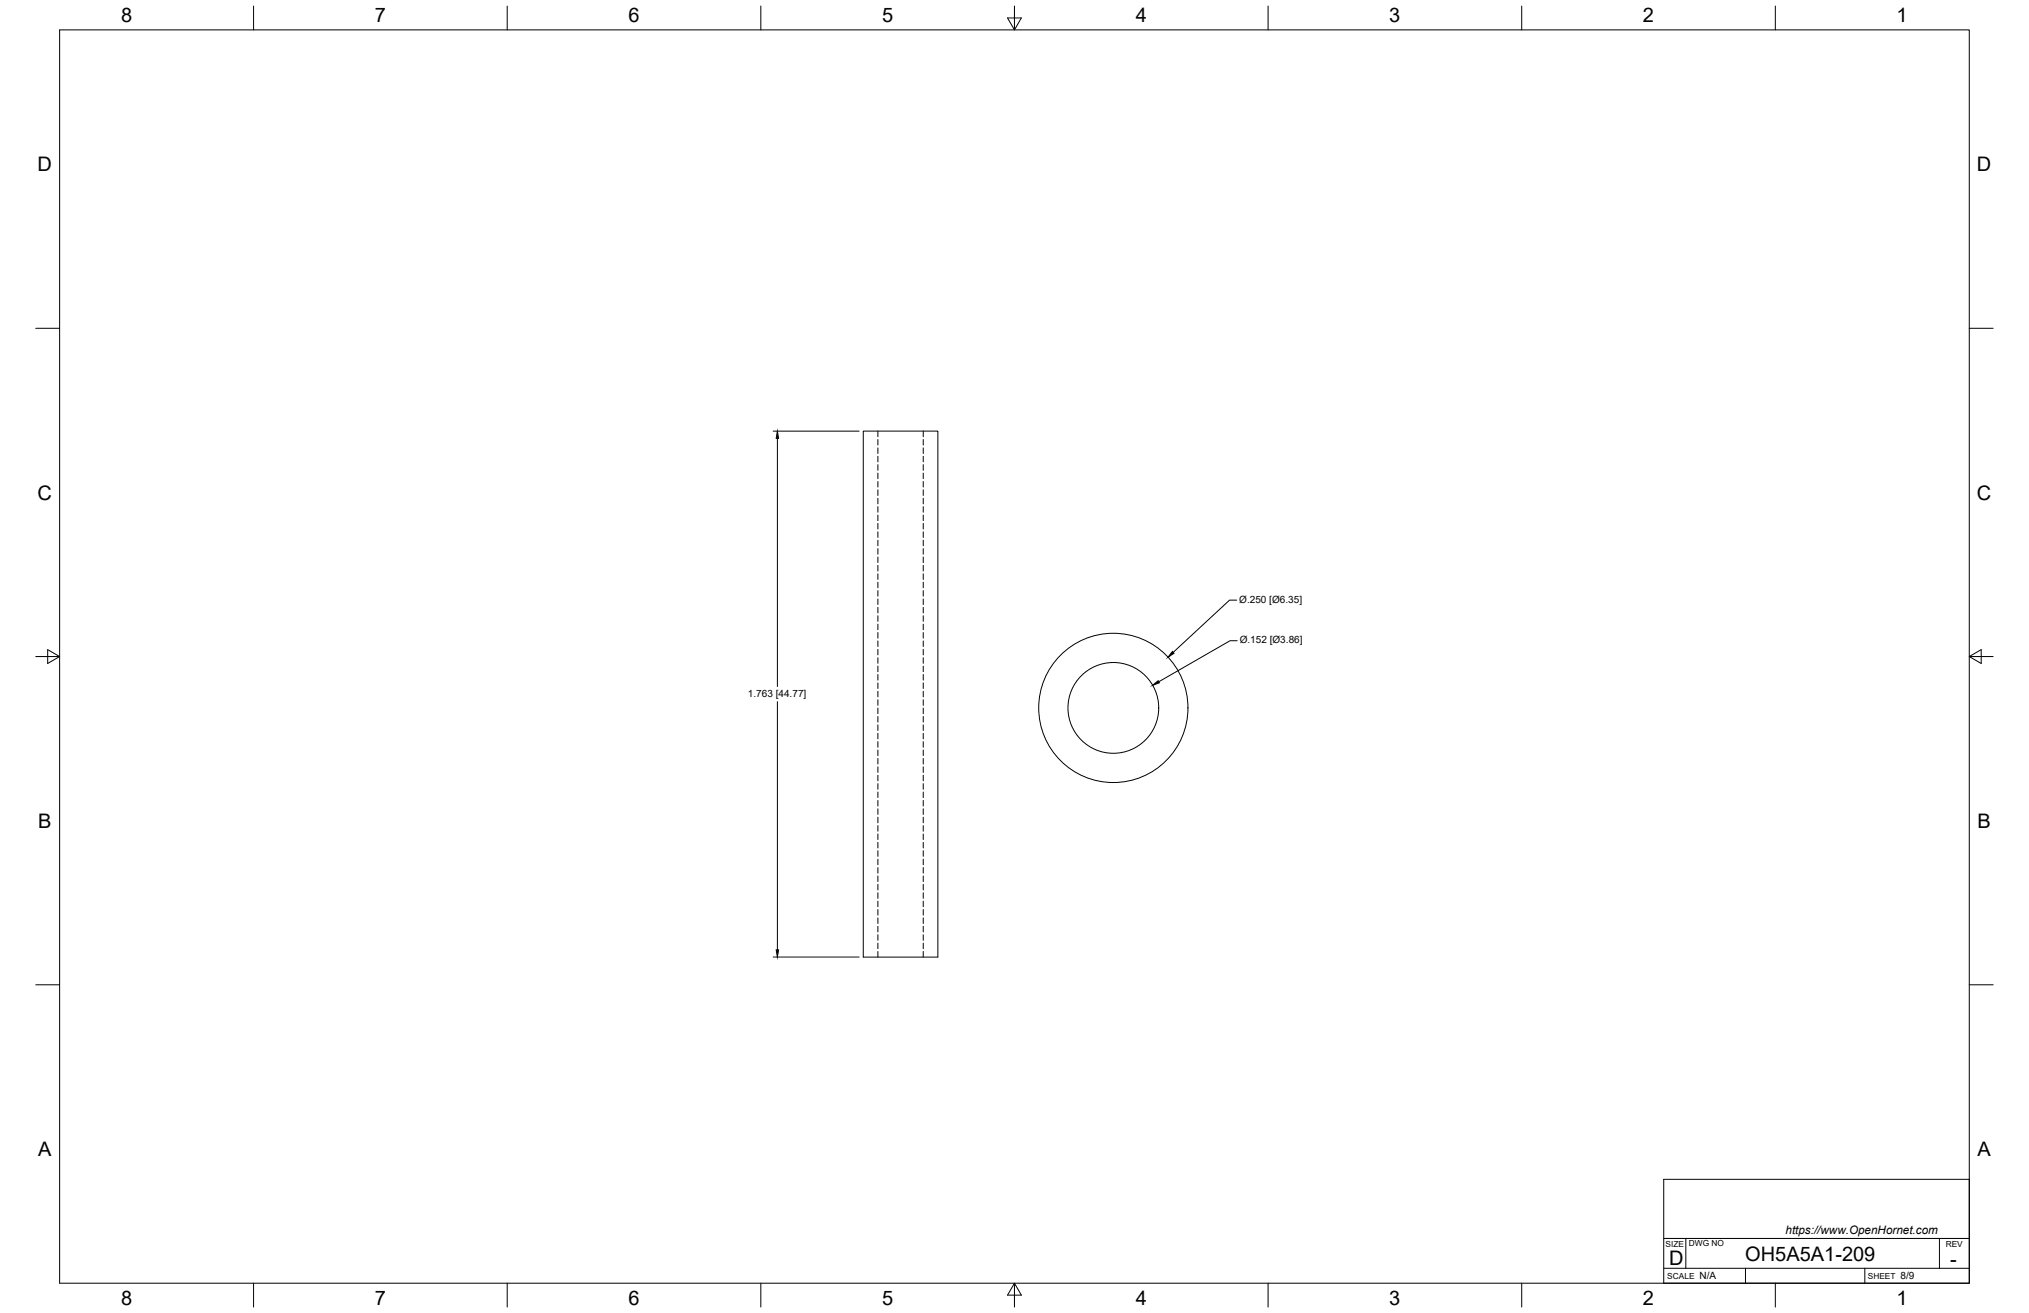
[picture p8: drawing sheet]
<svg xmlns="http://www.w3.org/2000/svg" width="864mm" height="559mm" viewBox="0 0 864 559" stroke-linecap="round" stroke-linejoin="round" font-family="sans-serif">
<!-- layer: Visible -->
<g fill="none" stroke="#000" stroke-width=".43">
<path d="M367.4 183.5h31.8v223.8h-31.8z"/>
<circle cx="473.9" cy="301.3" r="31.8"/>
<circle cx="473.9" cy="301.3" r="19.3"/>
</g>
<!-- layer: Hidden -->
<g fill="none" stroke="#000" stroke-width=".43">
<path d="M373.7 183.5v2.4M373.7 187v2.4M373.7 190.6v2.4M373.7 194.2v2.4M373.7 197.8v2.4M393 183.5v2.4M393 187v2.4M393 190.6v2.4M393 194.2v2.4M393 197.8v2.4M373.7 201.3v2.4M373.7 204.9v2.4"/>
<path d="M373.7 208.5v2.4M373.7 212v2.4M373.7 215.6v2.4M373.7 219.2v2.4M393 201.3v2.4M393 204.9v2.4M393 208.5v2.4M393 212v2.4M393 215.6v2.4M393 219.2v2.4M373.7 222.8v2.3M373.7 226.3v2.4"/>
<path d="M373.7 229.9v2.4M373.7 233.5v2.4M373.7 237.1v2.3M393 222.8v2.3M393 226.3v2.4M393 229.9v2.4M393 233.5v2.4M393 237.1v2.3M373.7 240.6v2.4M373.7 244.2v2.4M373.7 247.8v2.3M373.7 251.4v2.3"/>
<path d="M373.7 254.9v2.4M373.7 258.5v2.4M393 240.6v2.4M393 244.2v2.4M393 247.8v2.3M393 251.4v2.3M393 254.9v2.4M393 258.5v2.4M373.7 262.1v2.3M373.7 265.6v2.4M373.7 269.2v2.4M373.7 272.8v2.4"/>
<path d="M373.7 276.4v2.3M373.7 279.9v2.4M393 262.1v2.3M393 265.6v2.4M393 269.2v2.4M393 272.8v2.4M393 276.4v2.3M393 279.9v2.4M373.7 283.5v2.4M373.7 287.1v2.4M373.7 290.6v2.4M373.7 294.2v2.4"/>
<path d="M373.7 297.8v2.4M393 283.5v2.4M393 287.1v2.4M393 290.6v2.4M393 294.2v2.4M393 297.8v2.4M373.7 301.3v2.4M373.7 304.9v2.4M373.7 308.5v2.4M373.7 312.1v2.4M373.7 315.6v2.4M373.7 319.2v2.4"/>
<path d="M393 301.3v2.4M393 304.9v2.4M393 308.5v2.4M393 312.1v2.4M393 315.6v2.4M393 319.2v2.4M373.7 322.8v2.4M373.7 326.4v2.3M373.7 329.9v2.4M373.7 333.5v2.4M373.7 337.1v2.3M393 322.8v2.4"/>
<path d="M393 326.4v2.3M393 329.9v2.4M393 333.5v2.4M393 337.1v2.3M373.7 340.7v2.3M373.7 344.2v2.4M373.7 347.8v2.4M373.7 351.4v2.3M373.7 354.9v2.4M373.7 358.5v2.4M393 340.7v2.3M393 344.2v2.4"/>
<path d="M393 347.8v2.4M393 351.4v2.3M393 354.9v2.4M393 358.5v2.4M373.7 362.1v2.4M373.7 365.7v2.3M373.7 369.2v2.4M373.7 372.8v2.4M373.7 376.4v2.4M373.7 379.9v2.4M393 362.1v2.4M393 365.7v2.3"/>
<path d="M393 369.2v2.4M393 372.8v2.4M393 376.4v2.4M393 379.9v2.4M373.7 383.5v2.4M373.7 387.1v2.4M373.7 390.7v2.3M373.7 394.2v2.4M373.7 397.8v2.4M393 383.5v2.4M393 387.1v2.4M393 390.7v2.3"/>
<path d="M393 394.2v2.4M393 397.8v2.4M373.7 401.4v2.4M373.7 404.9v2.4M393 401.4v2.4M393 404.9v2.4"/>
</g>
<!-- layer: Border -->
<g fill="none" stroke="#000" stroke-width=".43">
<path d="M25.4 12.7h812.8v533.4h-812.8zM107.9 2.6v10.1M215.9 2.6v10.1M323.8 2.6v10.1M428.8 7.6h5.9l-2.9 5.1zM431.8 2.6v10.1M539.7 2.6v10.1M647.7 2.6v10.1M755.6 2.6v10.1M15.2 139.7h10.2M838.2 139.7h10.1M15.2 279.4h10.2"/>
<path d="M20.3 276.5l5.1 2.9-5.1 3zM838.2 279.4l5.1-2.9v5.9zM838.2 279.4h10.1M15.2 419.1h10.2M838.2 419.1h10.1M107.9 546.1v10.2M215.9 546.1v10.2M323.8 546.1v10.2M431.8 546.1l2.9 5.1h-5.9zM431.8 546.1v10.2M539.7 546.1v10.2M647.7 546.1v10.2"/>
<path d="M755.6 546.1v10.2"/>
</g>
<!-- layer: Titleblock -->
<path d="M708.1 501.9h130.1v44.2h-130.1zM708.1 539.8h130.1M708.1 527.1h130.1M717.5 527.1v12.7M742.9 539.8v6.3M793.7 539.8v6.3M825.5 527.1v12.7" fill="none" stroke="#000" stroke-width=".43"/>
<!-- layer: FD_Dimensions -->
<path d="M329.1 183.5h36.6M330.9 186.5v105.7M526.4 255.4h-3.1l-24 22.2M526.6 272.7h-3.1l-30.3 17.5M330.9 298.6v105.7M329.1 407.3h36.6" fill="none" stroke="#000" stroke-width=".43"/>
<path d="M330.9 183.5l.5 3h-1zM499 277.3l.7 .7-2.6 1.7zM490.6 291.7l2.4-2 .5 .9zM330.4 404.3h1l-.5 3z" fill="#000" stroke="#000" stroke-width=".43"/>
<g font-size="8.5">
<text x="51.6" y="9.4">8</text>
<text x="159.5" y="9.4">7</text>
<text x="267.5" y="9.4">6</text>
<text x="375.4" y="9.3">5</text>
<text x="483.4" y="9.4">4</text>
<text x="591.3" y="9.4">3</text>
<text x="699.3" y="9.4">2</text>
<text x="807.2" y="9.4">1</text>
<text x="16" y="72.9">D</text>
<text x="841.4" y="72.9">D</text>
<text x="16" y="212.6">C</text>
<text x="841.4" y="212.6">C</text>
<text x="16.2" y="352.3">B</text>
<text x="841.7" y="352.3">B</text>
<text x="16.2" y="492">A</text>
<text x="841.7" y="492">A</text>
<text x="710.4" y="538.4">D</text>
<text x="742.8" y="536.7">OH5A5A1-209</text>
<text x="830.1" y="538.8">-</text>
<text x="51.6" y="555.5">8</text>
<text x="159.5" y="555.5">7</text>
<text x="267.5" y="555.5">6</text>
<text x="375.4" y="555.4">5</text>
<text x="483.4" y="555.5">4</text>
<text x="591.3" y="555.5">3</text>
<text x="699.3" y="555.5">2</text>
<text x="807.2" y="555.5">1</text>
</g>
<text font-size="5" x="760" y="525.2">https://www.OpenHornet.com</text>
<g font-size="4.3">
<text x="527.5" y="256.5">Ø.250 [Ø6.35]</text>
<text x="527.7" y="273.8">Ø.152 [Ø3.86]</text>
<text x="318.3" y="296.5">1.763 [44.77]</text>
<text x="723.4" y="544.5">N/A</text>
<text x="809" y="544.5">8/9</text>
</g>
<g font-size="3.5">
<text x="708.9" y="530.9">SIZE</text>
<text x="718.9" y="530.5">DWG NO</text>
<text x="828.2" y="530.9">REV</text>
<text x="709.6" y="544.2">SCALE</text>
<text x="795" y="544.2">SHEET</text>
</g>
</svg>
